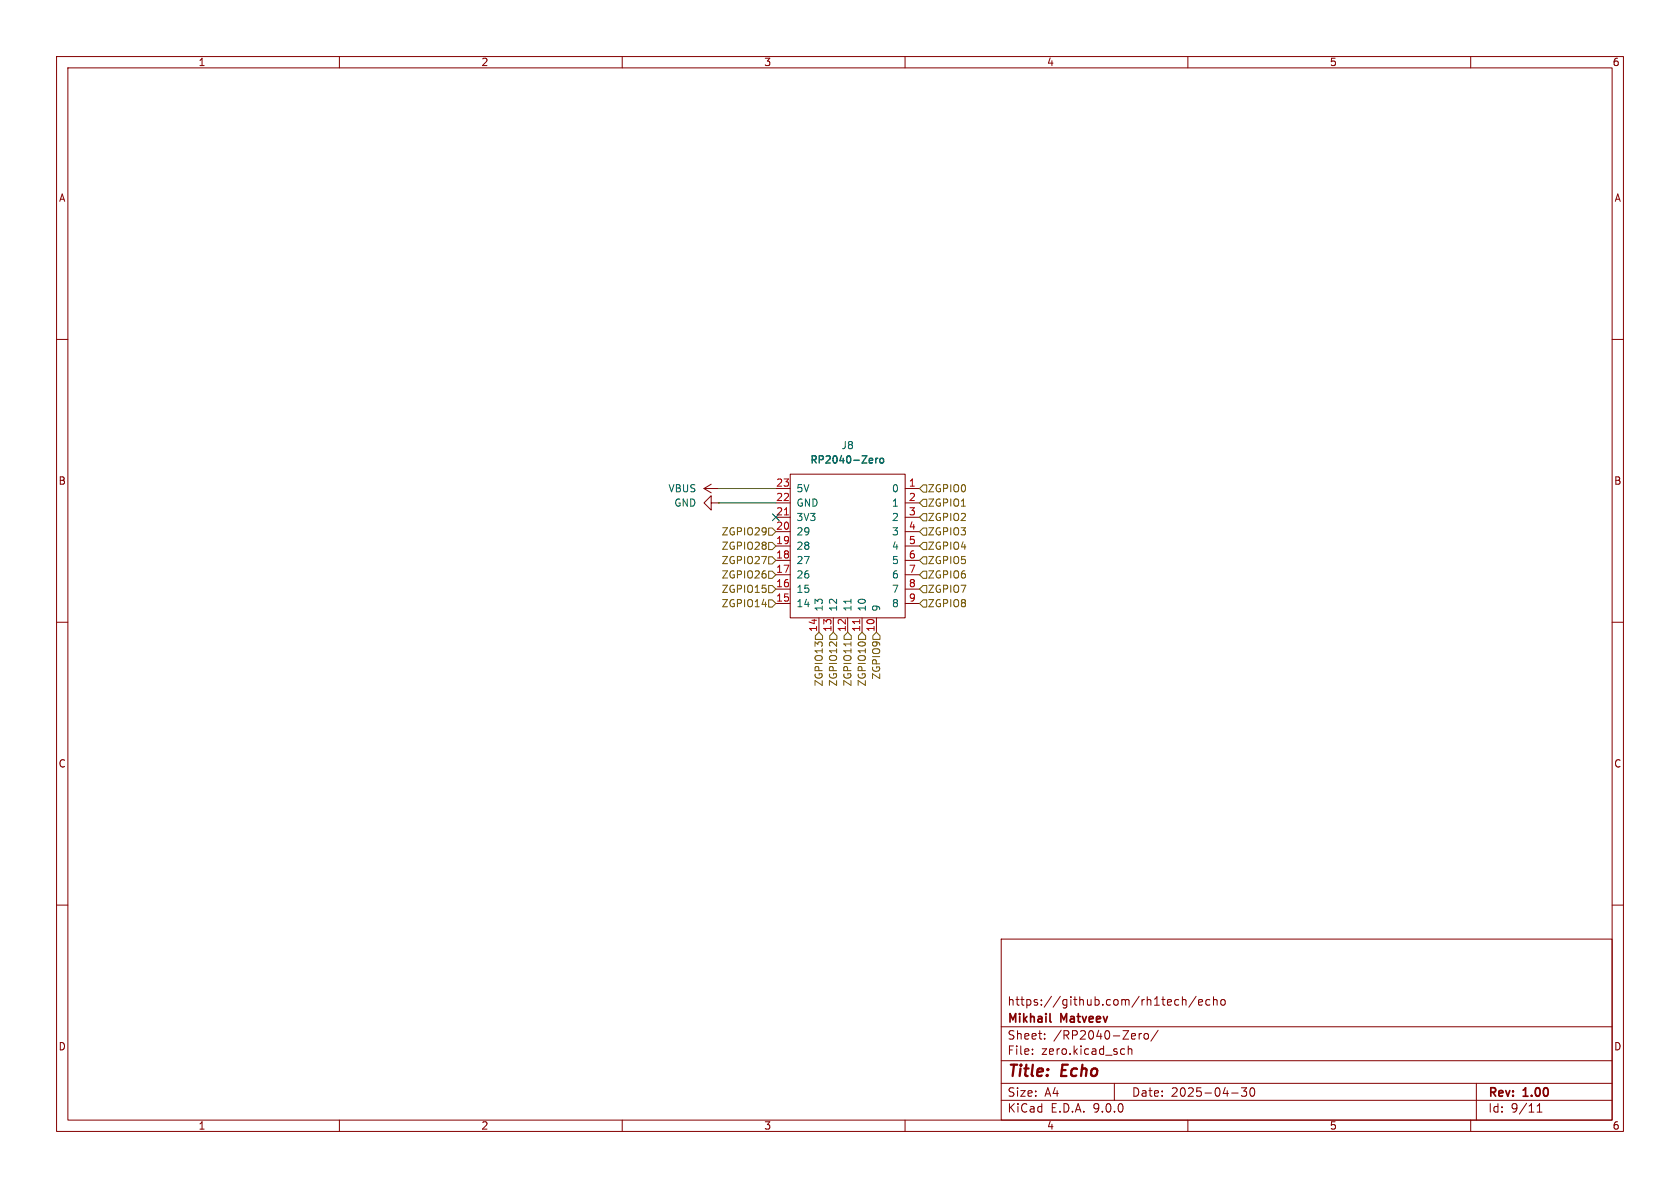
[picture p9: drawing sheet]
<svg xmlns="http://www.w3.org/2000/svg" width="297mm" height="210mm" viewBox="0 0 297 210" stroke-linecap="round" stroke-linejoin="round" font-family="sans-serif">
<g fill="none" stroke="#840000" stroke-width=".18">
<path d="M10 10h277v190h-277zM12 12h273v186h-273zM60 10v2M110 10v2M160 10v2M210 10v2M260 10v2M10 60h2M285 60h2M124.5 86.4l1.2 .7M124.5 86.4h2.5M125.7 88.9v-1.3l-1.2 1.3 1.2 1.3v-1.3h1.3"/>
<path d="M125.7 85.6l-1.2 .8M127 86.4h.1M127 88.9h.1M137.2 86.4h2.5M137.2 88.9h2.5M137.2 91.4h2.5M137.2 94h2.5M137.2 96.5h2.5M137.2 99.1h2.5M139.7 83.8h20.3v25.4h-20.3zM160 86.4h2.6M160 88.9h2.6"/>
<path d="M160 91.4h2.6M160 94h2.6M160 96.5h2.6M160 99.1h2.6M10 110h2M137.2 101.6h2.5M137.2 104.1h2.5M137.2 106.7h2.5M144.8 109.2v2.6M147.3 109.2v2.6M149.9 109.2v2.6M152.4 109.2v2.6"/>
<path d="M154.9 109.2v2.6M160 101.6h2.6M160 104.1h2.6M160 106.7h2.6M285 110h2M10 160h2M177 166h108v32h-108zM207.7 177.6l.3 .1 .4-.1M208.4 176.8l-.4-.1-.3 .1M209 176.8l.2-.1 .4 .1 .1 .9M209 176.2v1.5M211.5 176.1l-1.3 2"/>
<path d="M211.9 177.2l.7-.1-.1-.3-.4-.1-.2 .2 .1 .7h.5M213.9 176.8l-.4-.1-.3 .3v.4l.1 .2h.6M214.5 176.8l.2-.1 .4 .1 .1 .9M214.5 176.2v1.5M215.9 176.8l.2-.1 .4 .1 .1 .6-.1 .2-.4 .1-.2-.1zM285 160h2M60 198v2M110 198v2M160 198v2M177 194.5h108M177 191.5h108M177 187.5h108"/>
<path d="M177 181.5h108M182.5 186.3v.1M182.5 185.5v.1M184.7 183.6v.1M184.7 182.8v.1M197 191.5v3M198.4 185.4l.4 .1M198.8 186.3l-.4 .1M199.5 185.5l.2-.1 .3 .1 .1 .9M199.5 184.9v1.5M200.7 182.8v.3l-.7 .1M201.4 182.7v1"/>
<path d="M201.8 182.7l-.3 .1-.1 .2M202.4 182.8l.3-.1 .3 .3v.4l-.3 .3-.3-.1-.2-.2v-.4zM204.7 182.1l-1.2 2M210 198v2M217.7 193.2h1.2M219.5 192.3h.9l-.5 .6 .4 .1v.7l-.2 .1h-.4l-.2-.1M221.1 192.4l.2-.1a.81 .81 0 0 1 .6 .6 .81 .81 0 0 1-.3 .8l-.1 .1a.81 .81 0 0 1-.4-1.4zM260 198v2M261 191.5v6.5M271.7 196.6h.9M271.7 195.5l.5-.4v1.5"/>
</g>
<path d="M185.6 180.5l.2 .2" fill="none" stroke="#840000" stroke-width=".3"/>
<path d="M138.7 91h.7M152 109.5v.7" fill="none" stroke="#a90000" stroke-width=".18"/>
<path d="M150.4 105.9v.8" fill="none" stroke="#006464" stroke-width=".18"/>
<path d="M154.8 81v.9M155.2 81l-.4 .2M155.7 81.1l.3-.1 .2 .2v.4l-.2 .3-.3-.1-.2-.2z" fill="none" stroke="#006464" stroke-width=".25"/>
<g fill="none" stroke="#725600" stroke-width=".18">
<path d="M135.9 93.3h.6l.7 .7-.7 .6h-.6zM135.9 95.9h.6l.7 .6-.7 .7h-.6zM135.9 98.4h.6l.7 .7-.7 .6h-.6zM163.2 90.8h.6v1.3h-.6l-.6-.7zM163.2 85.7h.6v1.3h-.6l-.6-.6zM163.2 88.3h.6v1.2h-.6l-.6-.6zM163.2 93.3h.6v1.3h-.6l-.6-.6zM163.2 95.9h.6v1.3h-.6l-.6-.7zM163.2 98.4h.6v1.3h-.6l-.6-.6zM135.9 101h.6l.7 .6-.7 .6h-.6zM135.9 106h.6l.7 .7-.7 .6h-.6zM135.9 103.5h.6l.7 .6-.7 .7h-.6z"/>
<path d="M144.8 111.8l.6 .6v.6h-1.3v-.6zM147.3 111.8l.7 .6v.6h-1.3v-.6zM149.9 111.8l.6 .6v.6h-1.3v-.6zM150.4 113.5v.7M151.8 112.4l.6-.6 .6 .6v.6h-1.2zM154.9 111.8l.7 .6v.6h-1.3v-.6zM163.2 101h.6v1.2h-.6l-.6-.6zM163.2 103.5h.6v1.3h-.6l-.6-.7zM163.2 106h.6v1.3h-.6l-.6-.6z"/>
</g>
<path d="M127 86.4h10.2M127 88.9h10.2" fill="none" stroke="#009600" stroke-width=".18"/>
<path d="M136.6 90.8l1.2 1.2M137.8 90.8l-1.2 1.2" fill="none" stroke="#000084" stroke-width=".18"/>
<g font-size="2.8" fill="#840000">
<text x="178" y="190.9">Title:</text>
<text x="187.7" y="190.9">Echo</text>
</g>
<g font-size="2.1" fill="#840000">
<text x="178" y="178">https://github.com/rh1tech/echo</text>
<text x="178" y="184">Sheet:</text>
<text x="178" y="181.2">Mikhail</text>
<text x="186.2" y="184">/RP2040-Zero/</text>
<text x="187.6" y="181.2">Matveev</text>
<text x="178" y="186.7">File:</text>
<text x="184.1" y="186.7">zero.kicad_sch</text>
<text x="178" y="196.9">KiCad</text>
<text x="178" y="194.1">Size:</text>
<text x="184.7" y="194.1">A4</text>
<text x="185.7" y="196.9">E.D.A.</text>
<text x="193.3" y="196.9">9.0.0</text>
<text x="200" y="194.1">Date:</text>
<text x="207" y="194.1">2025-04-30</text>
<text x="263" y="194.3">Rev:</text>
<text x="263" y="196.9">Id:</text>
<text x="267.1" y="196.9">9/11</text>
<text x="269.4" y="194.3">1.00</text>
</g>
<g font-size="1.8" fill="#840000">
<text x="35" y="11.9">1</text>
<text x="85" y="11.9">2</text>
<text x="135" y="11.9">3</text>
<text x="185" y="11.9">4</text>
<text x="235" y="11.9">5</text>
<text x="285" y="11.9">6</text>
<text x="10.3" y="35.9">A</text>
<text x="285.3" y="35.9">A</text>
<text x="10.3" y="85.9">B</text>
<text x="285.3" y="85.9">B</text>
<text x="10.3" y="135.9">C</text>
<text x="285.3" y="135.9">C</text>
<text x="10.3" y="185.9">D</text>
<text x="285.3" y="185.9">D</text>
<text x="35" y="199.9">1</text>
<text x="85" y="199.9">2</text>
<text x="135" y="199.9">3</text>
<text x="185" y="199.9">4</text>
<text x="235" y="199.9">5</text>
<text x="285" y="199.9">6</text>
</g>
<g font-size="1.8" fill="#006464">
<text x="143" y="82.3">RP2040-Zero</text>
<text x="148.7" y="79.6">J8</text>
<text x="118.1" y="87.2">VBUS</text>
<text x="119.1" y="89.8">GND</text>
<text x="140.7" y="87.2">5V</text>
<text x="140.7" y="89.8">GND</text>
<text x="157.6" y="87.2">0</text>
<text x="157.6" y="89.8">1</text>
<text x="140.7" y="92.3">3V3</text>
<text x="140.7" y="94.8">29</text>
<text x="157.6" y="92.3">2</text>
<text x="157.6" y="94.8">3</text>
<text x="140.7" y="97.4">28</text>
<text x="140.7" y="99.9">27</text>
<text x="157.6" y="97.4">4</text>
<text x="157.6" y="99.9">5</text>
<text x="140.7" y="102.5">26</text>
<text x="140.7" y="105">15</text>
<text x="140.7" y="107.5">14</text>
<text x="157.6" y="102.5">6</text>
<text x="157.6" y="105">7</text>
<text x="157.6" y="107.5">8</text>
<text x="145.6" y="108.2" transform="rotate(-90 145.6 108.2)">13</text>
<text x="148.2" y="108.2" transform="rotate(-90 148.2 108.2)">12</text>
<text x="150.7" y="108.2" transform="rotate(-90 150.7 108.2)">11</text>
<text x="153.3" y="108.2" transform="rotate(-90 153.3 108.2)">10</text>
<text x="155.8" y="108.2" transform="rotate(-90 155.8 108.2)">9</text>
</g>
<g font-size="1.8" fill="#a90000">
<text x="137.1" y="86.1">23</text>
<text x="137.1" y="88.6">22</text>
<text x="160.6" y="86.1">1</text>
<text x="160.6" y="88.6">2</text>
<text x="137.1" y="91.2">21</text>
<text x="137.1" y="93.7">20</text>
<text x="160.6" y="91.2">3</text>
<text x="160.6" y="93.7">4</text>
<text x="137.1" y="96.3">19</text>
<text x="137.1" y="98.8">18</text>
<text x="137.1" y="101.3">17</text>
<text x="160.6" y="96.3">5</text>
<text x="160.6" y="98.8">6</text>
<text x="160.6" y="101.3">7</text>
<text x="137.1" y="103.9">16</text>
<text x="137.1" y="106.4">15</text>
<text x="160.6" y="103.9">8</text>
<text x="160.6" y="106.4">9</text>
<text x="144.5" y="111.8" transform="rotate(-90 144.5 111.8)">14</text>
<text x="147.1" y="111.8" transform="rotate(-90 147.1 111.8)">13</text>
<text x="149.6" y="111.8" transform="rotate(-90 149.6 111.8)">12</text>
<text x="152.1" y="111.8" transform="rotate(-90 152.1 111.8)">11</text>
<text x="154.7" y="111.8" transform="rotate(-90 154.7 111.8)">10</text>
</g>
<g font-size="1.8" fill="#725600">
<text x="163.9" y="87.2">ZGPIO0</text>
<text x="163.9" y="89.8">ZGPIO1</text>
<text x="127.5" y="94.8">ZGPIO29</text>
<text x="163.9" y="92.3">ZGPIO2</text>
<text x="163.9" y="94.8">ZGPIO3</text>
<text x="127.5" y="97.4">ZGPIO28</text>
<text x="127.5" y="99.9">ZGPIO27</text>
<text x="163.9" y="97.4">ZGPIO4</text>
<text x="163.9" y="99.9">ZGPIO5</text>
<text x="127.5" y="102.5">ZGPIO26</text>
<text x="127.5" y="107.5">ZGPIO14</text>
<text x="127.5" y="105">ZGPIO15</text>
<text x="163.9" y="102.5">ZGPIO6</text>
<text x="163.9" y="105">ZGPIO7</text>
<text x="163.9" y="107.5">ZGPIO8</text>
<text x="145.6" y="121.4" transform="rotate(-90 145.6 121.4)">ZGPIO13</text>
<text x="148.2" y="121.4" transform="rotate(-90 148.2 121.4)">ZGPIO12</text>
<text x="150.7" y="121.4" transform="rotate(-90 150.7 121.4)">ZGPIO11</text>
<text x="153.3" y="121.4" transform="rotate(-90 153.3 121.4)">ZGPIO10</text>
<text x="155.8" y="120.2" transform="rotate(-90 155.8 120.2)">ZGPIO9</text>
</g>
</svg>
